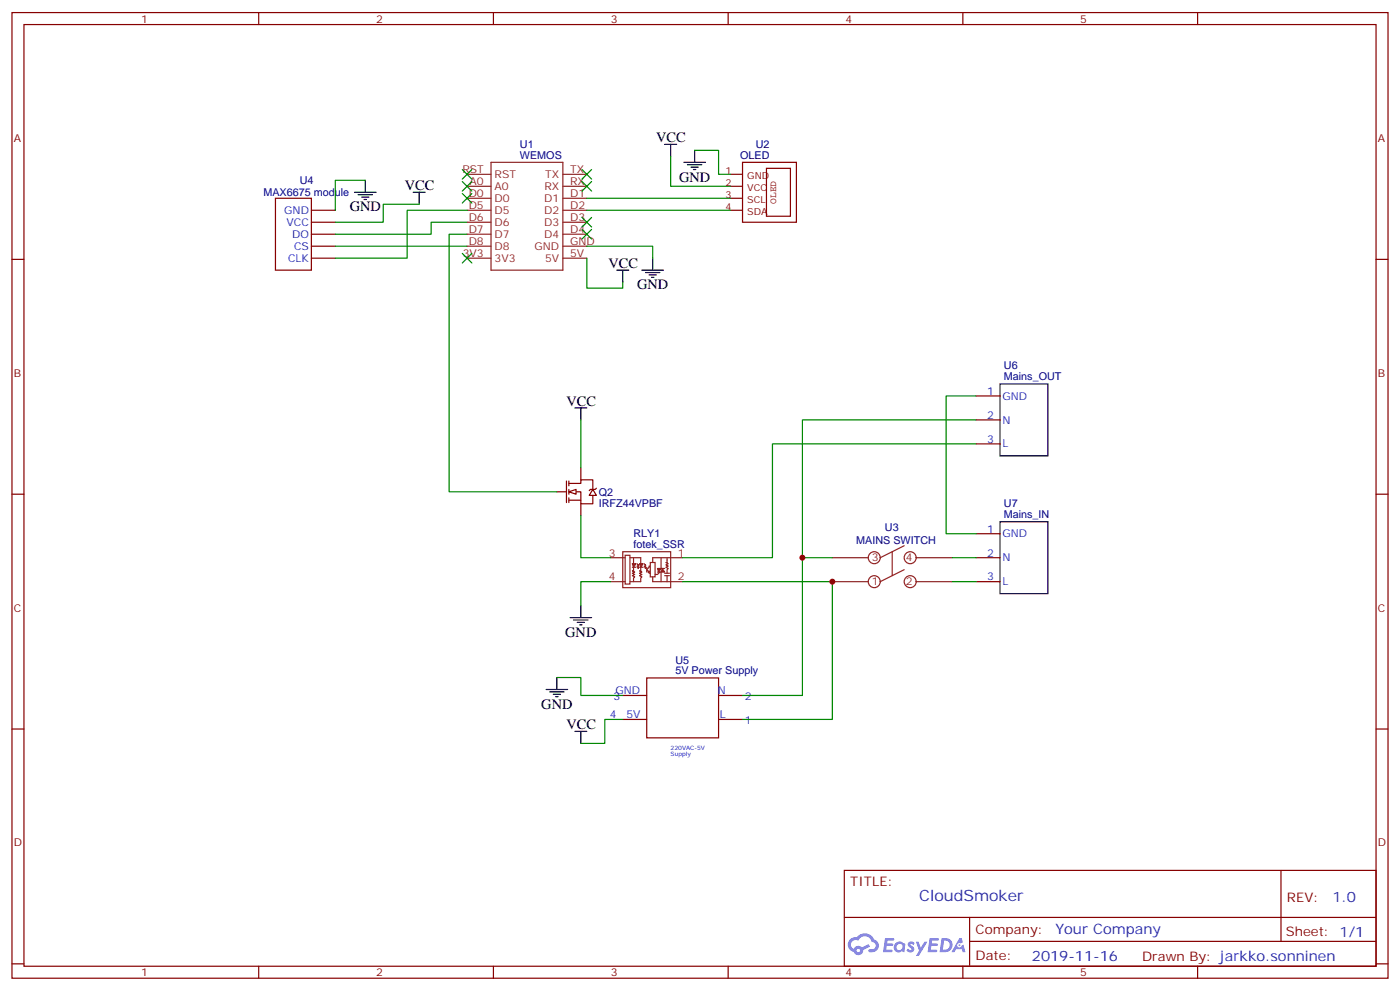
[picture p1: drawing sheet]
<svg xmlns="http://www.w3.org/2000/svg" width="412mm" height="292mm" viewBox="0 0 412 292" stroke-linecap="round" stroke-linejoin="round" font-family="sans-serif">
<g fill="none" stroke="#870000" stroke-width=".35">
<path d="M3.5 3.7h405.4v284.3h-405.4zM7.1 7.2h398.2v277.3h-398.2zM76.2 3.7v3.5M145.3 3.7v3.5M214.5 3.7v3.5M283.6 3.7v3.5M352.8 3.7v3.5M3.5 76.4h3.6M405.3 76.4h3.6M3.5 145.5h3.6M405.3 145.5h3.6M3.5 214.7h3.6"/>
<path d="M405.3 214.7h3.6M248.7 256.3h156.6v28.2h-156.6zM377.3 256.3v20.9M248.7 270.1h156.5M285.6 277.2h119.6M285.6 270.1v14.2M3.5 283.8h3.6M76.2 284.5v3.5M145.3 284.5v3.5M214.5 284.5v3.5M283.6 284.5v3.5M352.8 284.5v3.5"/>
<path d="M405.3 283.8h3.6"/>
</g>
<g fill="#5487ff">
<path d="M267.7 277.5a1.22 1.22 0 0 1 1.7 .2l-.4 .6a.47 .47 0 0 0-.3-.4 .47 .47 0 0 0-.5 .2l.1 .2a1.14 1.14 0 0 1 .8 1.8 1.14 1.14 0 0 1-1.9 0l-.2-.2 .5-.6 .7 .5a.29 .29 0 0 0 .3-.3 .29 .29 0 0 0-.2-.3 1.04 1.04 0 0 1-.6-1.7z"/>
<path d="M260.7 276.2h2.4l.3 .2-.2 .5-1.8 .1-.1 .8h1.5l.3 .4-.3 .4h-1.6l-.2 1.1h1.7l.2 .3-.2 .3-2.6 .1z"/>
<path d="M273.8 276.2h2.4l.3 .2-.1 .5-1.8 .1-.2 .8h1.6l.3 .4-.4 .4-1.6-.1-.1 1.1 1.7 .1 .2 .3-.2 .3-2.6 .1z"/>
<path d="M282.6 276.2h.7l.3 1.3-.6 .3a.69 .69 0 0 0-1 .3 .69 .69 0 0 0 .4 .9 .69 .69 0 0 0 .9-.6l.5-.2 .6 2.2h-.8l-.2-.9h-1.8l-.5 .9h-.8z"/>
<path d="M269.8 277.3h.8l.6 1.8 1.1-1.8h.9l-2.6 4.2h-.8l.9-1.5z"/>
<path d="M277.4 276.2l-.6 4.2h1.3a2.11 2.11 0 0 0 2.5-2.1 2.11 2.11 0 0 0-2.5-2.1zM278.1 277a1.39 1.39 0 0 1 1.7 1.4 1.39 1.39 0 0 1-1.8 1.2h-.3z"/>
<path d="M263.7 277.8a1.54 1.54 0 0 0-.1 2.2 1.54 1.54 0 0 0 2.2 .1l.6 .3 .3-2.3-.2-.3h-.4a1.49 1.49 0 0 0-2.4 0zM264 278.8a.94 .94 0 0 1 1.8 0 .94 .94 0 0 1-1.8 0z"/>
<path d="M250.4 276.6a2.18 2.18 0 0 0 1.1 3.7 1.44 1.44 0 0 0 1.6 .9 1.44 1.44 0 0 0 1.2-1.4l2-1.1-.5-.7-1.9 1a1.47 1.47 0 0 0-2.4 .4 1.39 1.39 0 0 1-.7-1.9 1.39 1.39 0 0 1 2-.5 2.12 2.12 0 0 1 2.2-1.3 2.12 2.12 0 0 1 1.9 1.7 1.14 1.14 0 0 1 1.1 1.4 1.14 1.14 0 0 1-1.7 .7 .43 .43 0 0 0-.5 .4 .43 .43 0 0 0 .4 .5 1.98 1.98 0 0 0 2.5-1.2 1.98 1.98 0 0 0-1.2-2.6 3.1 3.1 0 0 0-5.3-.6l-.9 .1zM252.3 279.9a.55 .55 0 0 1 1.1 0 .55 .55 0 0 1-1.1 0z"/>
<circle cx="282.6" cy="278.3" r=".26"/>
</g>
<g fill="none" stroke="#8c2424" stroke-width=".35">
<path d="M137.6 58.4h7M137.6 54.9h7M137.6 51.3h7M144.6 47.8h21.2v31.8h-21.2zM165.8 58.4h7.1M165.8 54.9h7.1M165.8 51.3h7.1M137.6 76h7M137.6 72.5h7M137.6 69h7M137.6 65.4h7M137.6 61.9h7"/>
<path d="M165.8 76h7.1M165.8 72.5h7.1M165.8 69h7.1M165.8 65.4h7.1M165.8 61.9h7.1"/>
</g>
<path d="M215.2 51.3h3.5M215.2 54.9h3.5M215.2 58.4h3.5M218.7 47.8h15.9v17.6h-15.9zM225.8 49.6h7v14.1h-7zM215.2 61.9h3.5" fill="none" stroke="#850000" stroke-width=".35"/>
<path d="M166.9 141.6v6.4M167.6 142.3h3.5v-1h3.5v2.8M167.6 144.8h3.5v3.5h3.5v-2.4M167.6 147.3h3.5M167.6 141.6v1.5M167.6 144.1v1.4M167.6 146.6v1.4M175.7 143.8l-.4 .3h-1.4l-.3 .4" fill="none" stroke="#870000" stroke-width=".35"/>
<path d="M167.6 144.8l2.1-.7v1.4z" fill="#fff" stroke="#870000" stroke-width=".35"/>
<g fill="none" stroke="#870000" stroke-width=".35">
<path d="M81.1 58.4h10.6v21.2h-10.6zM91.7 61.9h7.1M91.7 65.4h7.1M91.7 69h7.1M91.7 72.5h7.1M91.7 76h7.1M287.5 116.6h7.1M171.1 137.8v3.5M287.5 130.7h7.1M287.5 123.6h7.1M164 144.8h2.9M171.1 148.3v3.6"/>
<path d="M174.6 144.1l1.1 1.8h-2.1zM287.5 157.2h7.1M287.5 171.3h7.1M287.5 164.2h7.1M190.5 199.6h21.2v17.7h-21.2zM183.4 211.8h7.1M183.4 204.8h7.1M211.7 211.8h7M211.7 204.8h7"/>
</g>
<g fill="none" stroke="#8c2424" stroke-width=".35">
<path d="M179.9 171.3h4.2M179.9 164.2h4.2M183.4 162.5h14.2v10.5h-14.2zM184.1 163.5h1.5v8.5h-1.5zM185.6 164.2h3.1v1.8M186.3 167h1M186.6 167v1.1h-.3l.7 .4-.7 .3 .7 .4-.7 .3 .7 .4-.4 .3v1.1M186.6 164.2v1.8M187.7 166.7l.3 .7M187.7 166l.3 .7M188 167v.4zM188 166.3v.4z"/>
<path d="M188.4 167h1M188.7 167v1.1h-.3l.7 .4-.7 .3 .7 .4-.7 .3 .7 .4-.4 .3v1.1h-3.1M189.8 166.7l.3 .7M189.8 166l.3 .7M190.1 167v.4zM190.1 166.3v.4zM190.5 167v1.5M190.9 168.5l.3-.4v.4zM191.2 168.5v.3h.4M191.6 165.6h1.4v4.3h-1.4zM191.6 166.7h-.4v.3l-.7 .7 .7 .8M192.3 169.9v1.4h8.8"/>
<path d="M193.7 168.5h1v2.8M194.4 168.5l-.7 .7h-.7M194.7 164.2v3.2h1.1M195.8 168.8h1.4M195.8 169.5h1.4M196.5 164.2v1.4h-.4l.7 .4-.7 .3 .7 .4-.7 .3 .7 .4-.3 .3v1.1M196.5 169.5v1.8M201.1 164.2h-8.8v1.4M245.2 171.3h10.6M245.2 164.2h10.6M262.8 162.5v7M266.3 167.7l-7 3.6"/>
<path d="M266.3 160.7l-7 3.5M269.9 171.3h10.6M269.9 164.2h10.6"/>
<circle cx="257.5" cy="171.3" r="1.76"/>
<circle cx="257.5" cy="164.2" r="1.76"/>
<circle cx="268.1" cy="171.3" r="1.76"/>
<circle cx="268.1" cy="164.2" r="1.76"/>
</g>
<g fill="#8c2424" stroke="#8c2424" stroke-width=".35">
<path d="M186.3 166h1l-.7 1z"/>
<path d="M188.4 166h1l-.7 1z"/>
<path d="M193.7 167.4h1l-.7 1.1z"/>
<path d="M195.1 167.4l.7 1.1h-1.1z"/>
</g>
<g fill="none" stroke="#000" stroke-width=".35">
<path d="M104.4 56.6h6.4M105.5 57.3h4.2M106.5 58h2.2M107.2 58.7h.7M107.6 53.1v3.5M121.7 56.6h3.5M123.5 56.6v3.5M195.8 42.5h3.5M197.6 42.5v3.5M201.4 47.8h6.4M202.5 48.5h4.2M203.6 49.2h2.1"/>
<path d="M204.3 49.9h.7M204.6 44.3v3.5M181.7 79.6h3.5M183.4 79.6v3.5M189.1 79.6h6.3M192.3 76v3.6M190.1 80.3h4.3M191.2 81h2.1M191.9 81.7h.7M294.6 113.1h14.1v21.1h-14.1zM169.3 120.1h3.6M171.1 120.1v3.5"/>
<path d="M294.6 153.6h14.1v21.2h-14.1zM171.1 178.3v3.6M164 199.5v3.5M167.9 181.9h6.4M169 182.6h4.2M170 183.3h2.2M170.7 184h.7M160.9 203h6.3M161.9 203.7h4.3M163 204.4h2.1M163.7 205.1h.7M169.3 215.4h3.6"/>
<path d="M171.1 215.4v3.5"/>
</g>
<g fill="none" stroke="#008700" stroke-width=".35">
<path d="M107.6 53.1h-8.8v8.8M172.9 58.4h42.3M197.6 46v8.9h17.6M204.6 44.3h7.1v7h3.5M98.8 72.5h38.8M123.5 60.1h-10.6v5.3h-14.1M137.6 65.4h-10.6v3.6h-28.2M137.6 61.9h-17.7v14.1h-21.1M137.6 69h-5.3v75.8h31.7M172.9 76v8.8h10.5v-1.7M172.9 72.5h19.4v3.5M172.9 61.9h42.3"/>
<path d="M287.5 116.6h-8.8v40.6h8.8M171.1 123.6v14.2M287.5 123.6h-51.1v40.6h8.8M287.5 130.7h-60v33.5h-26.4M171.1 151.9v12.3h8.8M179.9 171.3h-8.8v7M201.1 171.3h44.1v40.5h-26.5M236.4 164.2v40.6h-17.7M280.5 164.2h7M280.5 171.3h7M164 199.5h7.1v5.3h12.3M183.4 211.8h-5.2v7.1h-7.1"/>
</g>
<g fill="#c00">
<circle cx="245.2" cy="171.3" r=".88"/>
<circle cx="236.4" cy="164.2" r=".88"/>
</g>
<g fill="#c00" stroke="#008700" stroke-width=".35">
<path d="M136.2 49.9l2.8 2.8zM139 49.9l-2.8 2.8z"/>
<path d="M136.2 53.4l2.8 2.9zM139 53.4l-2.8 2.9z"/>
<path d="M136.2 57l2.8 2.8zM139 57l-2.8 2.8z"/>
<path d="M171.4 49.9l2.9 2.8zM174.3 49.9l-2.9 2.8z"/>
<path d="M171.4 53.4l2.9 2.9zM174.3 53.4l-2.9 2.9z"/>
<path d="M171.4 64l2.9 2.9zM174.3 64l-2.9 2.9z"/>
<path d="M171.4 67.6l2.9 2.8zM174.3 67.6l-2.9 2.8z"/>
<path d="M136.2 74.6l2.8 2.8zM139 74.6l-2.8 2.8z"/>
</g>
<text font-size="4.6" fill="#00f" x="270.8" y="265.3">CloudSmoker</text>
<g font-size="4.2">
<text x="193.3" y="41.8">VCC</text>
<text x="200" y="53.4">GND</text>
<text x="119.2" y="55.9">VCC</text>
<text x="103" y="62.3">GND</text>
<text x="179.2" y="78.8">VCC</text>
<text x="187.7" y="85.2">GND</text>
<text x="166.9" y="119.4">VCC</text>
<text x="166.5" y="187.5">GND</text>
<text x="159.5" y="208.7">GND</text>
<text x="166.9" y="214.7">VCC</text>
</g>
<g font-size="4.2" fill="#00f">
<text x="392.5" y="265.6">1.0</text>
<text x="310.9" y="275.1">Your Company</text>
<text x="304" y="282.9">2019-11-16</text>
</g>
<g font-size="3.9" fill="#800">
<text x="250.5" y="260.9">TITLE:</text>
<text x="379.1" y="265.6">REV:</text>
<text x="287.4" y="275.1">Company:</text>
<text x="378.7" y="275.7">Sheet: 1/1</text>
<text x="287.4" y="282.8">Date:</text>
<text x="336.4" y="282.8">Drawn By: jarkko.sonninen</text>
</g>
<g font-size="3.2" fill="#800">
<text x="41.6" y="6.7">1</text>
<text x="110.8" y="6.7">2</text>
<text x="179.9" y="6.7">3</text>
<text x="249.1" y="6.7">4</text>
<text x="318.2" y="6.7">5</text>
<text x="4.1" y="41.8">A</text>
<text x="405.9" y="41.8">A</text>
<text x="4.1" y="110.9">B</text>
<text x="405.9" y="110.9">B</text>
<text x="4.1" y="180.1">C</text>
<text x="405.9" y="180.1">C</text>
<text x="4.1" y="249.2">D</text>
<text x="405.9" y="249.2">D</text>
<text x="41.6" y="287.5">1</text>
<text x="110.8" y="287.5">2</text>
<text x="179.9" y="287.5">3</text>
<text x="249.1" y="287.5">4</text>
<text x="318.2" y="287.5">5</text>
</g>
<g font-size="3.2" fill="#000080">
<text x="153.2" y="46.7">WEMOS</text>
<text x="153.2" y="43.5">U1</text>
<text x="218" y="46.7">OLED</text>
<text x="222.6" y="43.6">U2</text>
<text x="77.6" y="57.9">MAX6675 module</text>
<text x="88.3" y="54.2">U4</text>
<text x="295.7" y="112">Mains_OUT</text>
<text x="295.7" y="108.8">U6</text>
<text x="176.4" y="149.2">IRFZ44VPBF</text>
<text x="176.4" y="145.9">Q2</text>
<text x="295.7" y="149.4">U7</text>
<text x="295.7" y="152.6">Mains_IN</text>
<text x="186.6" y="161.4">fotek_SSR</text>
<text x="186.6" y="158.2">RLY1</text>
<text x="252.2" y="160.2">MAINS SWITCH</text>
<text x="260.7" y="156.4">U3</text>
<text x="199" y="195.4">U5</text>
<text x="199" y="198.6">5V Power Supply</text>
</g>
<g font-size="3.2" fill="#8d2323">
<text x="136.2" y="51">RST</text>
<text x="145.7" y="52.4">RST</text>
<text x="160.6" y="52.4">TX</text>
<text x="167.9" y="51">TX</text>
<text x="138.1" y="58">D0</text>
<text x="138.3" y="54.5">A0</text>
<text x="145.7" y="59.4">D0</text>
<text x="145.7" y="55.9">A0</text>
<text x="160.3" y="59.4">D1</text>
<text x="160.4" y="55.9">RX</text>
<text x="167.9" y="58">D1</text>
<text x="167.9" y="54.5">RX</text>
<text x="138.1" y="65.1">D6</text>
<text x="138.1" y="61.6">D5</text>
<text x="145.7" y="63">D5</text>
<text x="160.3" y="63">D2</text>
<text x="167.9" y="65.1">D3</text>
<text x="167.9" y="61.6">D2</text>
<text x="138.1" y="68.6">D7</text>
<text x="145.7" y="70">D7</text>
<text x="145.7" y="66.5">D6</text>
<text x="160.3" y="70">D4</text>
<text x="160.3" y="66.5">D3</text>
<text x="167.9" y="68.6">D4</text>
<text x="136.3" y="75.7">3V3</text>
<text x="138.1" y="72.1">D8</text>
<text x="145.7" y="77.1">3V3</text>
<text x="145.7" y="73.6">D8</text>
<text x="157.5" y="73.6">GND</text>
<text x="160.6" y="77.1">5V</text>
<text x="167.9" y="75.7">5V</text>
<text x="167.9" y="72.1">GND</text>
<text x="179.3" y="163.9">3</text>
<text x="199.7" y="163.9">1</text>
<text x="256.8" y="165.3">3</text>
<text x="266.8" y="165.3">4</text>
<text x="179.3" y="170.9">4</text>
<text x="199.7" y="170.9">2</text>
<text x="256.8" y="172.3">1</text>
<text x="266.8" y="172.3">2</text>
</g>
<g font-size="3.2" fill="#00f">
<text x="83.7" y="63">GND</text>
<text x="84.4" y="66.5">VCC</text>
<text x="86.1" y="70">DO</text>
<text x="84.8" y="77.1">CLK</text>
<text x="86.6" y="73.6">CS</text>
<text x="290.8" y="116.2">1</text>
<text x="295.3" y="117.7">GND</text>
<text x="290.8" y="123.3">2</text>
<text x="295.3" y="124.7">N</text>
<text x="290.8" y="130.4">3</text>
<text x="295.3" y="131.8">L</text>
<text x="290.8" y="156.8">1</text>
<text x="295.3" y="158.2">GND</text>
<text x="290.8" y="163.9">2</text>
<text x="295.3" y="165.3">N</text>
<text x="290.8" y="170.9">3</text>
<text x="295.3" y="172.3">L</text>
<text x="180.7" y="206.2">3</text>
<text x="181.3" y="204.4">GND</text>
<text x="211.4" y="204.4">N</text>
<text x="219.4" y="206.2">2</text>
<text x="179.7" y="211.5">4</text>
<text x="184.5" y="211.5">5V</text>
<text x="212" y="211.5">L</text>
<text x="219.4" y="213.3">1</text>
</g>
<g font-size="2.8" fill="#840000">
<text x="213.8" y="51.3">1</text>
<text x="220.1" y="52.7">GND</text>
<text x="213.8" y="54.8">2</text>
<text x="213.8" y="58.3">3</text>
<text x="220.1" y="56.2">VCC</text>
<text x="220.1" y="59.7">SCL</text>
<text x="213.8" y="61.9">4</text>
<text x="220.1" y="63.2">SDA</text>
<text x="228.7" y="60" transform="rotate(-90 228.7 60)">OLED</text>
</g>
<g font-size="1.8" fill="#00f">
<text x="197.6" y="220.8">220VAC-5V</text>
<text x="197.6" y="222.5">Supply</text>
</g>
</svg>
